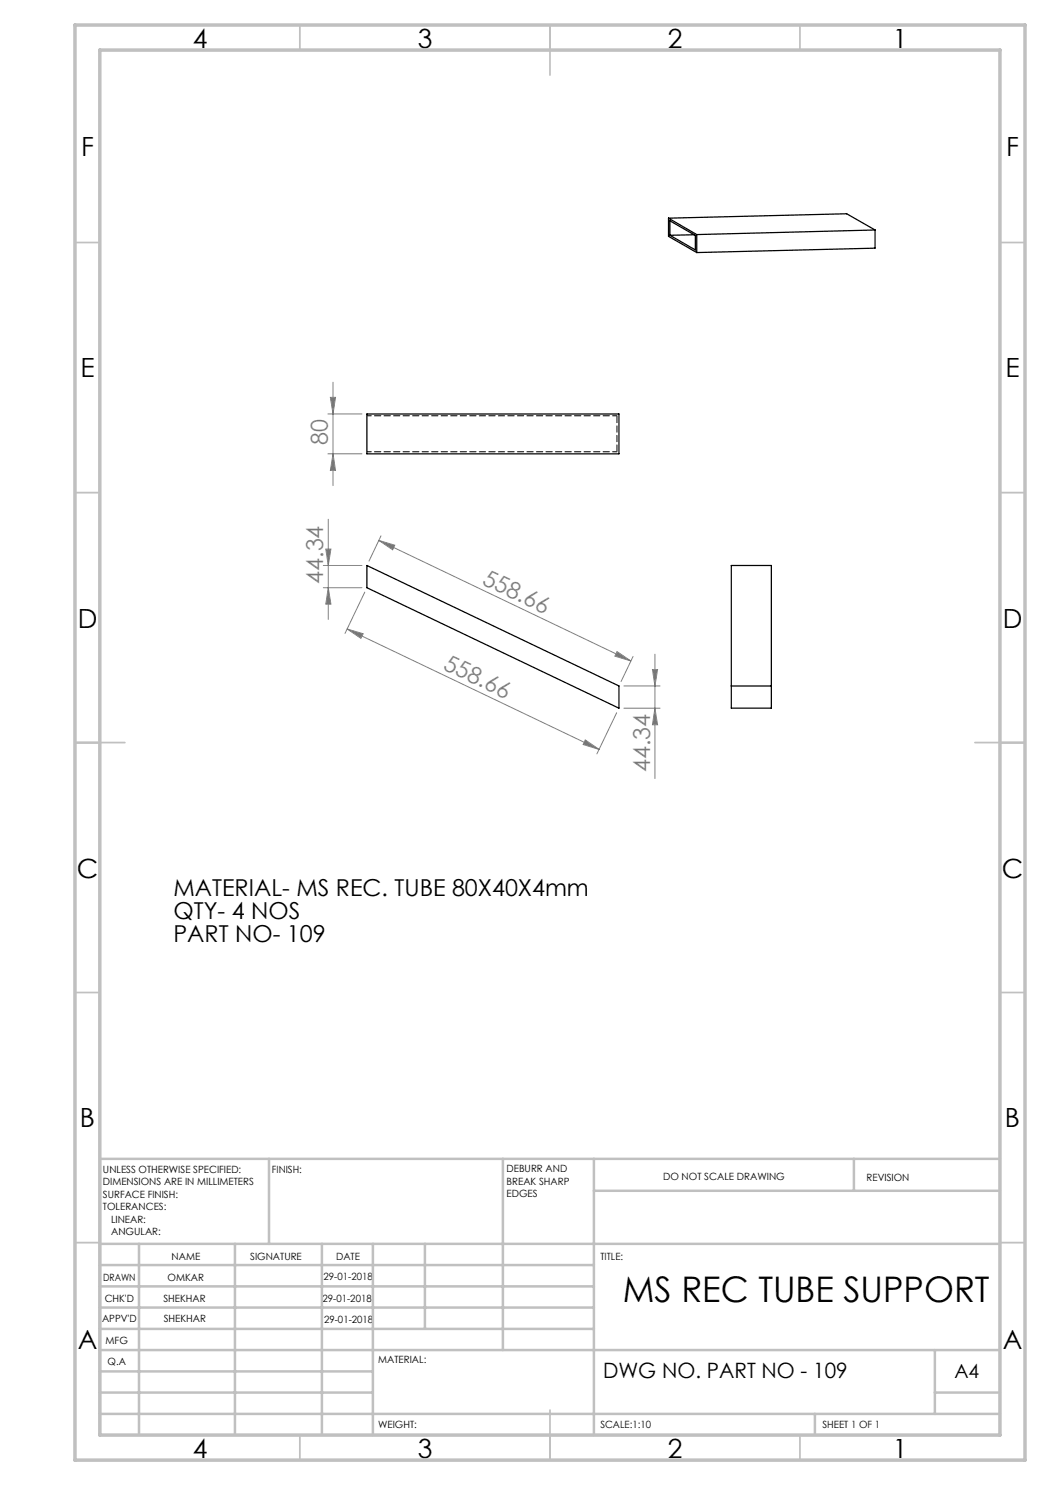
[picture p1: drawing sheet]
<svg xmlns="http://www.w3.org/2000/svg" width="210mm" height="297mm" viewBox="0 0 210 297" stroke-linecap="round" stroke-linejoin="round" font-family="sans-serif">
<g fill="none" stroke="#808080" stroke-width=".2">
<path d="M66.1 79.5h1l-.5 3.3zM66.6 76.4v20.7M65.6 90.8h6.8M65.6 82.8h6.8M66.6 90.8l.5 3.3h-1zM64.7 113.1h7.7M64.7 117.5h7.7M65.2 109.8h1l-.5 3.3zM65.7 103.9v20M65.7 117.5l.5 3.3h-1zM73 118.4l-4 8.3M75.8 108.1l3.2 .9-.5 1z"/>
<path d="M75.8 108.1l50.4 24.1M76.2 107.2l-2.4 5M69.4 125.8l3.2 .9-.4 1zM69.4 125.8l50.4 24.1M123.4 130.3l2.8 1.9-3.2-1zM124.8 137.2h7.2M126.6 131.3l-2.4 5M130.5 133.9h1l-.5 3.3zM131 130.8v24.9M117.1 148l2.7 1.9-3.2-1zM123.3 142.6l-3.9 8.2M124.8 141.6h7.2"/>
<path d="M131 141.6l.5 3.4h-1z"/>
</g>
<g fill="none" stroke="#c0c0c0" stroke-width=".35">
<path d="M60 5v5M110 5v10M160 5v5M15 48.5h5M200 48.5h5M15 98.5h5M200 98.5h5M15 148.5h10M195 148.5h10M15 198.5h5M200 198.5h5M15 248.5h5"/>
<path d="M200 248.5h5M60 287v5M110 282v10M160 287v5"/>
</g>
<g fill="none" stroke="#c0c0c0" stroke-width=".5">
<path d="M53.8 231.8v17M100.6 231.8v38.2M118.8 231.8v55.2M118.8 238.2h81.2M170.8 231.8v6.4M200 231.8h-180v55.2M20 248.8h180M20 257.3h98.8M20 253h98.8M27.8 248.8v38.2M47 248.8v38.2M64.4 248.8v38.2"/>
<path d="M74.6 248.8v38.2M85 248.8v17M20 265.8h98.8M20 261.5h98.8M20 278.5h54.6M20 274.3h54.6M20 270h180M187 278.5h13M187 270v12.8M20 282.8h180M163 282.8v4.2"/>
</g>
<path d="M15 5h190v287h-190zM20 10h180v277h-180z" fill="none" stroke="#c0c0c0" stroke-width=".7"/>
<g fill="#808080">
<path d="M123.4 130.3l2.8 1.9-3.2-1zM75.8 108.1l3.2 .9-.5 1z"/>
<path d="M131 141.6l.5 3.4h-1zM130.5 133.9h1l-.5 3.3z"/>
<path d="M66.6 90.8l.5 3.3h-1zM66.1 79.5h1l-.5 3.3z"/>
<path d="M65.2 109.8h1l-.5 3.3zM65.7 117.5l.5 3.3h-1z"/>
<path d="M69.4 125.8l3.2 .9-.4 1zM117.1 148l2.7 1.9-3.2-1z"/>
</g>
<path d="M133.7 43.6l5.6 3.3M133.7 43.6v3.7l5.6 3.2M133.7 43.6l35.6-.8 5.7 3.2M134 44.2l5.1 2.9v2.9l-5.1-2.9zM138.8 47l-4.8 .1M139.3 46.9v3.6M175 46l-35.7 .9M175 46v3.6l-35.7 .9M73.4 82.8h50.4v8h-50.4zM73.4 113.1l50.4 24.1v4.4l-50.4-24.1zM146.3 113.1h8v28.5h-8zM146.3 137.2h8" fill="none" stroke="#000" stroke-width=".25"/>
<path d="M123.4 83.2h-50M123.4 90.4h-50" fill="none" stroke="#000" stroke-width=".2" stroke-dasharray="1.3 .6" stroke-dashoffset=".4"/>
<path d="M123.4 90.4v-7.2" fill="none" stroke="#000" stroke-width=".2" stroke-dasharray="1.3 .6" stroke-dashoffset="-.1"/>
<text font-size="7.1" x="124.6" y="260.4">MS REC TUBE SUPPORT</text>
<g font-size="5.3">
<text x="38.5" y="9.5">4</text>
<text x="83.5" y="9.5">3</text>
<text x="133.6" y="9.5">2</text>
<text x="178.6" y="9.5">1</text>
<text x="16.2" y="31.3">F</text>
<text x="201.2" y="31.3">F</text>
<text x="16.1" y="75.5">E</text>
<text x="201.1" y="75.5">E</text>
<text x="15.5" y="125.5">D</text>
<text x="200.5" y="125.5">D</text>
<text x="15.4" y="175.5">C</text>
<text x="200.4" y="175.5">C</text>
<text x="16" y="225.5">B</text>
<text x="201" y="225.5">B</text>
<text x="15.5" y="269.8">A</text>
<text x="200.5" y="269.8">A</text>
<text x="38.5" y="291.5">4</text>
<text x="83.5" y="291.5">3</text>
<text x="133.6" y="291.5">2</text>
<text x="178.6" y="291.5">1</text>
</g>
<g font-size="4.7" fill="#808080">
<text x="65.6" y="88.9" transform="rotate(-90 65.6 88.9)">80</text>
<text x="64.7" y="116.8" transform="rotate(-90 64.7 116.8)">44.34</text>
<text x="96.2" y="116.7" transform="rotate(26 96.2 116.7)">558.66</text>
<text x="88.4" y="133.7" transform="rotate(26 88.4 133.7)">558.66</text>
<text x="130" y="154.4" transform="rotate(-90 130 154.4)">44.34</text>
</g>
<g font-size="4.7">
<text x="34.7" y="179.3">MATERIAL- MS REC. TUBE 80X40X4mm</text>
<text x="34.7" y="183.8">QTY- 4 NOS</text>
<text x="34.7" y="188.4">PART NO- 109</text>
</g>
<text font-size="4.2" x="120.6" y="275.5">DWG NO. PART NO - 109</text>
<text font-size="3.9" x="190.9" y="275.5">A4</text>
<g font-size="2">
<text x="20.6" y="234.6">UNLESS OTHERWISE SPECIFIED:</text>
<text x="20.6" y="237.1">DIMENSIONS ARE IN MILLIMETERS</text>
<text x="20.6" y="239.6">SURFACE FINISH:</text>
<text x="54.4" y="234.6">FINISH:</text>
<text x="101.3" y="234.5">DEBURR AND</text>
<text x="101.3" y="237">BREAK SHARP</text>
<text x="101.3" y="239.5">EDGES</text>
<text x="132.6" y="236">DO NOT SCALE DRAWING</text>
<text x="173.3" y="236.2">REVISION</text>
<text x="20.6" y="242.1">TOLERANCES:</text>
<text x="22.2" y="244.6">LINEAR:</text>
<text x="22.2" y="247.1">ANGULAR:</text>
<text x="34.3" y="252">NAME</text>
<text x="50" y="251.9">SIGNATURE</text>
<text x="67.2" y="251.9">DATE</text>
<text x="120.1" y="251.9">TITLE:</text>
<text x="20.6" y="256.1">DRAWN</text>
<text x="33.5" y="256.1">OMKAR</text>
<text x="64.7" y="255.9">29-01-2018</text>
<text x="20.9" y="260.3">CHK'D</text>
<text x="32.7" y="260.3">SHEKHAR</text>
<text x="64.5" y="260.3">29-01-2018</text>
<text x="20.4" y="264.4">APPV'D</text>
<text x="21.1" y="268.8">MFG</text>
<text x="32.8" y="264.4">SHEKHAR</text>
<text x="64.8" y="264.6">29-01-2018</text>
<text x="21.5" y="273">Q.A</text>
<text x="75.6" y="272.5">MATERIAL:</text>
<text x="75.6" y="285.5">WEIGHT:</text>
<text x="120.1" y="285.6">SCALE:1:10</text>
<text x="164.5" y="285.6">SHEET 1 OF 1</text>
</g>
</svg>
